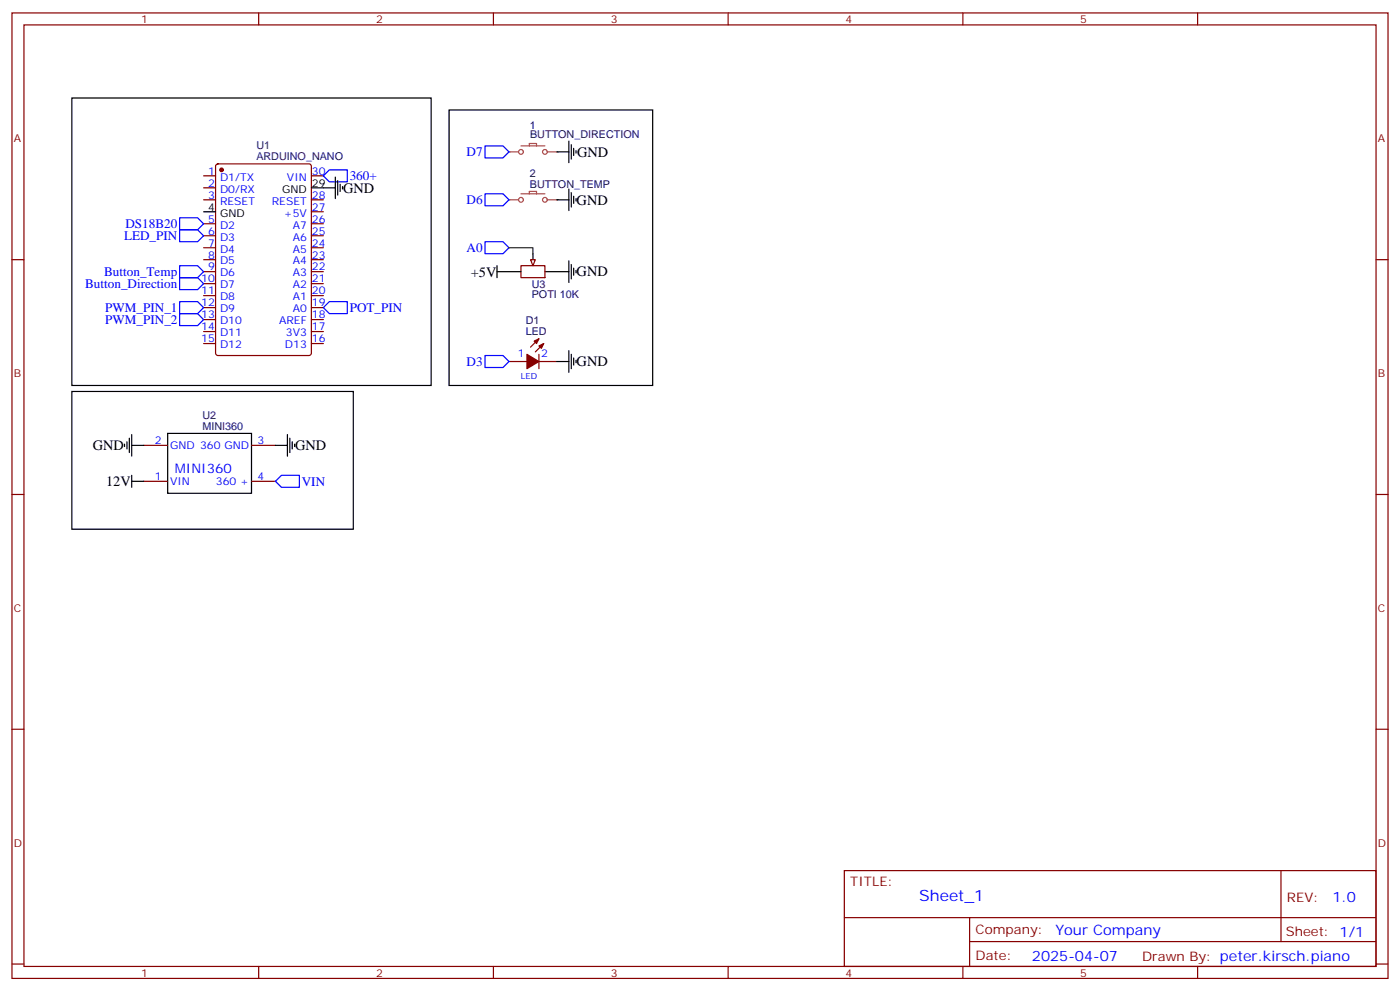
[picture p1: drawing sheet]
<svg xmlns="http://www.w3.org/2000/svg" width="412mm" height="292mm" viewBox="0 0 412 292" stroke-linecap="round" stroke-linejoin="round" font-family="sans-serif">
<g fill="none" stroke="#870000" stroke-width=".35">
<path d="M3.5 3.8h405.4v284.3h-405.4zM7.1 7.3h398.2v277.3h-398.2zM76.2 3.8v3.5M145.3 3.8v3.5M214.5 3.8v3.5M283.6 3.8v3.5M352.8 3.8v3.5M60 51.8h3.5M60 55.3h3.5M60 58.8h3.5M63.7 48.5l.5-.2h26.8l.7 .4v55.3l-.4 .6-27.1 .1-.6-.5-.1-55.2zM91.7 51.8h3.5"/>
<path d="M91.7 58.8h3.5M3.5 76.5h3.6M60 76.5h3.5M60 65.9h3.5M60 69.4h3.5M60 73h3.5M91.7 76.5h3.5M91.7 65.9h3.5M91.7 69.4h3.5M91.7 73h3.5M91.7 62.4h3.5M405.3 76.5h3.6"/>
<path d="M60 80h3.5M60 83.5h3.5M60 87.1h3.5M60 90.6h3.5M60 94.1h3.5M60 97.6h3.5M91.7 80h3.5M91.7 83.5h3.5M91.7 87.1h3.5M91.7 90.6h3.5M91.7 94.1h3.5M91.7 97.6h3.5"/>
<path d="M60 101.2h3.5M91.7 101.2h3.5M42.3 131.2h7.1M74.1 131.2h7M3.5 145.6h3.6M42.3 141.7h7.1M74.1 141.7h7M405.3 145.6h3.6M3.5 214.8h3.6M405.3 214.8h3.6M248.7 256.4h156.6v28.2h-156.6zM377.3 256.4v20.9"/>
<path d="M248.7 270.2h156.5M285.6 277.3h119.6M285.6 270.2v14.2M3.5 283.9h3.6M76.2 284.6v3.5M145.3 284.6v3.5M214.5 284.6v3.5M283.6 284.6v3.5M352.8 284.6v3.5M405.3 283.9h3.6"/>
</g>
<g fill="none" stroke="#000" stroke-width=".35">
<path d="M21.2 28.9h105.8v84.6h-105.8zM91.7 55.3h7.1M98.8 52.1v6.4M99.5 53.2v4.2M100.2 54.3v2.1M100.9 55v.7M60 62.4h3.5M21.2 115.3h82.9v40.6h-82.9zM36.7 130.8v.7M37.4 130.1v2.1M38.1 129v4.3M38.8 128v6.3"/>
<path d="M38.8 140v3.5M38.8 131.2h3.5M49.4 127.6h24.7v17.7h-24.7zM81.1 131.2h3.6M84.7 128v6.3M85.4 129v4.3M86.1 130.1v2.1M86.8 130.8v.7M38.8 141.7h3.5"/>
</g>
<circle cx="65.3" cy="50" r=".53" fill="#870000" stroke="#870000" stroke-width=".35"/>
<path d="M95.2 51.8l1.8-1.8h5.3v3.6h-5.3zM52.9 67.7h5.3l1.8 1.7-1.8 1.8h-5.3zM52.9 78.2h5.3l1.8 1.8-1.8 1.8h-5.3zM52.9 64.1h5.3l1.8 1.8-1.8 1.8h-5.3zM52.9 88.8h5.3l1.8 1.8-1.8 1.8h-5.3zM52.9 92.4h5.3l1.8 1.7-1.8 1.8h-5.3zM52.9 81.8h5.3l1.8 1.7-1.8 1.8h-5.3zM95.2 90.6l1.8-1.8h5.3v3.6h-5.3zM81.1 141.7l1.8-1.7h5.3v3.5h-5.3z" fill="none" stroke="#00f" stroke-width=".35"/>
<path d="M149.9 44.7h2.9M153.5 43h7M154.2 44.7a.71 .71 0 0 0-1-.6 .71 .71 0 0 0-.2 1.1 .71 .71 0 0 0 1.1-.2l.1-.3M155.9 43v-.7h2.1v.7M164 44.7h-2.8a.71 .71 0 0 0-1-.6 .71 .71 0 0 0-.2 1.1 .71 .71 0 0 0 1.2-.2v-.3" fill="none" stroke="#a64a4a" stroke-width=".35"/>
<g fill="#a64a4a">
<circle cx="164" cy="44.7" r=".18"/>
<circle cx="149.9" cy="44.7" r=".18"/>
</g>
<g fill="none" stroke="#a64a4a" stroke-width=".35">
<path d="M149.9 58.8h2.9M153.5 57.1h7M155.9 57.1v-.7h2.1v.7M161.2 58.8h2.8"/>
<circle cx="153.5" cy="58.8" r=".71"/>
<circle cx="160.5" cy="58.8" r=".71"/>
</g>
<g fill="#a64a4a">
<circle cx="164" cy="58.8" r=".18"/>
<circle cx="149.9" cy="58.8" r=".18"/>
</g>
<path d="M157 74.7v1.8M149.9 80h3.6M160.5 80h3.5" fill="none" stroke="#000" stroke-width=".35"/>
<path d="M153.5 78.2h7v3.6h-7z" fill="none" stroke="#870000" stroke-width=".35"/>
<path d="M156.3 76.5h1.4l-.7 1.7z" fill="#f0f0f0" stroke="#870000" stroke-width=".35"/>
<g fill="none" stroke="#000" stroke-width=".35">
<path d="M132.3 32.4h60v81.1h-60zM164 44.7h3.6M164 58.8h3.6M167.6 41.6v6.3M167.6 55.7v6.3M168.3 42.6v4.2M168.3 56.7v4.3M169 43.7v2.1M169 57.8v2.1M169.7 44.4v.7M169.7 58.5v.7M146.4 78.2v3.6"/>
<path d="M167.6 76.8v6.4M168.3 77.9v4.2M169 79v2.1M169.7 79.7v.7M146.4 80h3.5M164 80h3.6M164 106.5h3.6M167.6 103.3v6.3M168.3 104.4v4.2M169 105.4v2.1M169.7 106.1v.7"/>
</g>
<path d="M142.9 43h5.3l1.7 1.7-1.7 1.8h-5.3zM142.9 57.1h5.3l1.7 1.7-1.7 1.8h-5.3zM142.9 71.2h5.3l1.7 1.8-1.7 1.7h-5.3zM142.9 104.7h5.3l1.7 1.8-1.7 1.7h-5.3z" fill="none" stroke="#00f" stroke-width=".35"/>
<path d="M158.7 99.8l-2.4 2.4M149.9 106.5h5.3M158.7 106.5h5.3M158.7 104.4v4.2M160.2 101.2l-2.5 2.4" fill="none" stroke="#870000" stroke-width=".35"/>
<g fill="#870000" stroke="#870000" stroke-width=".35">
<path d="M155.2 104.4l3.5 2.1-3.5 2.1z"/>
<path d="M158.7 101.9l1.5-.7-.7 1.4z"/>
<path d="M157.3 100.5l1.4-.7-.7 1.4z"/>
</g>
<path d="M149.9 73h7.1v1.7" fill="none" stroke="#008700" stroke-width=".35"/>
<text font-size="4.6" fill="#00f" x="270.8" y="265.4">Sheet_1</text>
<g font-size="4.2">
<text x="170" y="46.2">GND</text>
<text x="101.1" y="56.7">GND</text>
<text x="169.9" y="60.2">GND</text>
<text x="138.7" y="81.4">+5V</text>
<text x="169.9" y="81.4">GND</text>
<text x="169.9" y="107.9">GND</text>
<text x="27.3" y="132.6">GND</text>
<text x="87" y="132.6">GND</text>
<text x="31.3" y="143.1">12V</text>
</g>
<g font-size="4.2" fill="#00f">
<text x="392.5" y="265.7">1.0</text>
<text x="310.9" y="275.2">Your Company</text>
<text x="304" y="283">2025-04-07</text>
</g>
<g font-size="3.9" fill="#00f">
<text x="137.4" y="46">D7</text>
<text x="103" y="53.1">360+</text>
<text x="137.4" y="60.1">D6</text>
<text x="36.5" y="70.7">LED_PIN</text>
<text x="37" y="67.1">DS18B20</text>
<text x="137.4" y="74.2">A0</text>
<text x="30.7" y="81.3">Button_Temp</text>
<text x="25.1" y="84.8">Button_Direction</text>
<text x="30.9" y="91.8">PWM_PIN_1</text>
<text x="30.9" y="95.4">PWM_PIN_2</text>
<text x="103" y="91.9">POT_PIN</text>
<text x="137.4" y="107.7">D3</text>
<text x="51.5" y="139.3">MINI360</text>
<text x="88.9" y="143">VIN</text>
</g>
<g font-size="3.9" fill="#800">
<text x="250.5" y="261">TITLE:</text>
<text x="379.1" y="265.7">REV:</text>
<text x="287.4" y="275.2">Company:</text>
<text x="378.7" y="275.8">Sheet: 1/1</text>
<text x="287.4" y="282.9">Date:</text>
<text x="336.4" y="282.9">Drawn By: peter.kirsch.piano</text>
</g>
<g font-size="3.2" fill="#800">
<text x="41.6" y="6.8">1</text>
<text x="110.8" y="6.8">2</text>
<text x="179.9" y="6.8">3</text>
<text x="249.1" y="6.8">4</text>
<text x="318.2" y="6.8">5</text>
<text x="4.1" y="41.9">A</text>
<text x="405.9" y="41.9">A</text>
<text x="4.1" y="111.1">B</text>
<text x="405.9" y="111.1">B</text>
<text x="4.1" y="180.2">C</text>
<text x="405.9" y="180.2">C</text>
<text x="4.1" y="249.3">D</text>
<text x="405.9" y="249.3">D</text>
<text x="41.6" y="287.6">1</text>
<text x="110.8" y="287.6">2</text>
<text x="179.9" y="287.6">3</text>
<text x="249.1" y="287.6">4</text>
<text x="318.2" y="287.6">5</text>
</g>
<g font-size="3.2" fill="#000080">
<text x="156.1" y="38">1</text>
<text x="156.2" y="40.6">BUTTON_DIRECTION</text>
<text x="75.5" y="47.1">ARDUINO_NANO</text>
<text x="75.5" y="43.9">U1</text>
<text x="156.1" y="52.1">2</text>
<text x="156.1" y="55.3">BUTTON_TEMP</text>
<text x="156.6" y="87.9">POTI 10K</text>
<text x="156.6" y="84.7">U3</text>
<text x="154.9" y="95.6">D1</text>
<text x="154.9" y="98.7">LED</text>
<text x="59.6" y="123.4">U2</text>
<text x="59.6" y="126.6">MINI360</text>
</g>
<g font-size="3.2" fill="#00f">
<text x="61.3" y="51.4">1</text>
<text x="64.8" y="53.2">D1/TX</text>
<text x="84.5" y="53.2">VIN</text>
<text x="91.9" y="51.4">30</text>
<text x="61.3" y="55">2</text>
<text x="61.3" y="58.5">3</text>
<text x="64.8" y="56.7">D0/RX</text>
<text x="91.9" y="58.5">28</text>
<text x="61.3" y="65.5">5</text>
<text x="64.8" y="60.3">RESET</text>
<text x="80.1" y="60.3">RESET</text>
<text x="83.6" y="63.8">+5V</text>
<text x="91.9" y="65.5">26</text>
<text x="91.9" y="62">27</text>
<text x="61.3" y="69.1">6</text>
<text x="64.8" y="67.3">D2</text>
<text x="64.8" y="70.8">D3</text>
<text x="86.2" y="70.8">A6</text>
<text x="86.2" y="67.3">A7</text>
<text x="91.9" y="69.1">25</text>
<text x="61.3" y="72.6">7</text>
<text x="61.3" y="76.1">8</text>
<text x="64.8" y="74.4">D4</text>
<text x="64.8" y="77.9">D5</text>
<text x="86.2" y="77.9">A4</text>
<text x="86.2" y="74.4">A5</text>
<text x="91.9" y="76.1">23</text>
<text x="91.9" y="72.6">24</text>
<text x="59.3" y="83.2">10</text>
<text x="61.3" y="79.7">9</text>
<text x="64.8" y="81.4">D6</text>
<text x="86.2" y="81.4">A3</text>
<text x="91.9" y="83.2">21</text>
<text x="91.9" y="79.7">22</text>
<text x="59.3" y="86.7">11</text>
<text x="64.8" y="84.9">D7</text>
<text x="64.8" y="88.5">D8</text>
<text x="86.2" y="88.5">A1</text>
<text x="86.2" y="84.9">A2</text>
<text x="91.9" y="86.7">20</text>
<text x="59.3" y="90.2">12</text>
<text x="59.3" y="93.8">13</text>
<text x="64.8" y="92">D9</text>
<text x="64.8" y="95.5">D10</text>
<text x="82.2" y="95.5">AREF</text>
<text x="86.2" y="92">A0</text>
<text x="91.9" y="93.8">18</text>
<text x="91.9" y="90.2">19</text>
<text x="59.3" y="97.3">14</text>
<text x="59.3" y="100.8">15</text>
<text x="64.8" y="99.1">D11</text>
<text x="84.2" y="99.1">3V3</text>
<text x="91.9" y="100.8">16</text>
<text x="91.9" y="97.3">17</text>
<text x="64.8" y="102.6">D12</text>
<text x="83.9" y="102.6">D13</text>
<text x="152.5" y="105.1">1</text>
<text x="159.5" y="105.1">2</text>
<text x="45.6" y="130.8">2</text>
<text x="75.8" y="130.8">3</text>
<text x="50.1" y="132.2">GND 360 GND</text>
<text x="45.6" y="141.4">1</text>
<text x="50.1" y="142.8">VIN</text>
<text x="63.6" y="142.8">360 +</text>
<text x="75.8" y="141.4">4</text>
</g>
<g font-size="3.2">
<text x="83.1" y="56.7">GND</text>
<text x="91.9" y="55">29</text>
<text x="61.3" y="62">4</text>
<text x="64.8" y="63.8">GND</text>
</g>
<text font-size="2.5" fill="#00f" x="153.5" y="111.5">LED</text>
</svg>
